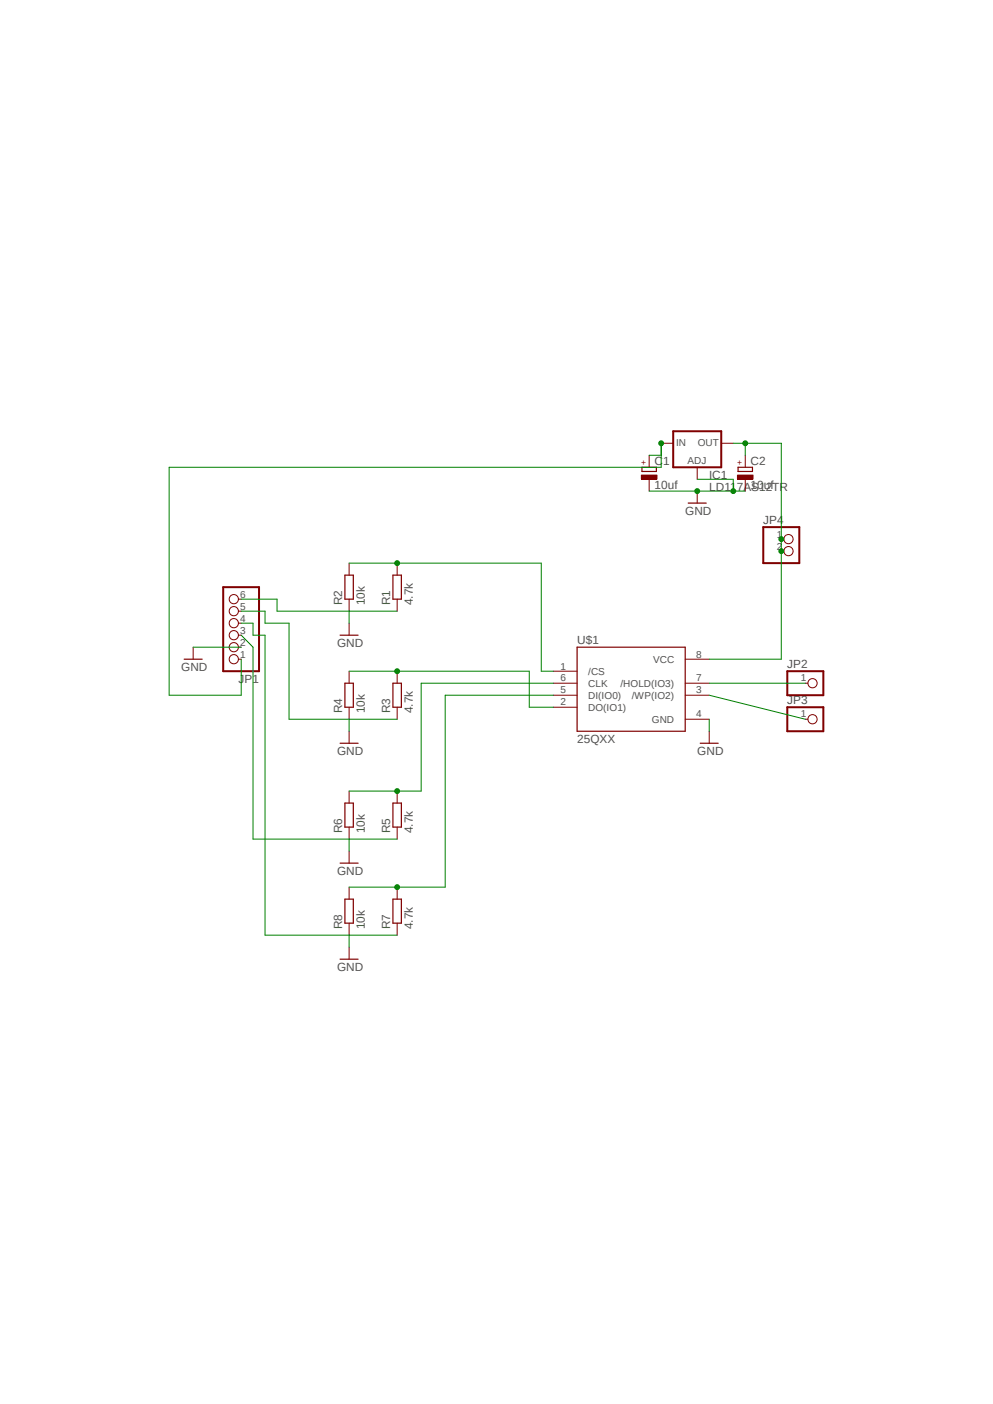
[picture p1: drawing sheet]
<svg xmlns="http://www.w3.org/2000/svg" width="210mm" height="297mm" viewBox="0 0 210 297" stroke-linecap="round" stroke-linejoin="round" font-family="sans-serif">
<path d="M35.6 91l139.6 115.1M175.2 91l-139.6 115.1" fill="none" stroke="#fff" stroke-width=".21"/>
<g fill="none" stroke="#800000" stroke-width=".25">
<path d="M135.8 98.8h3v.9h-3zM38.9 139.4h3.9M71.9 134.4h3.8M72.9 121.7h1.8v5h-1.8zM83.1 121.7h1.8v5h-1.8zM122 136.9h22.9v17.8h-22.9zM71.9 157.2h3.8M72.9 144.5h1.8v5.1h-1.8zM83.1 144.5h1.8v5.1h-1.8zM148.1 157.2h3.8M72.9 169.9h1.8v5.1h-1.8zM83.1 169.9h1.8v5.1h-1.8z"/>
<path d="M71.9 182.6h3.8M72.9 190.2h1.8v5.1h-1.8zM83.1 190.2h1.8v5.1h-1.8zM71.9 202.9h3.8"/>
</g>
<g fill="none" stroke="#800000" stroke-width=".21">
<path d="M139.8 93.8h2.6M147.4 98.8v2.6M152.5 93.8h2.6M73.8 119.1v2.6M84 119.1v2.6M40.9 136.9v2.5M50.4 139.4h.6M50.4 136.9h.6M50.4 134.4h.6M50.4 131.8h.6M50.4 129.3h.6M50.4 126.7h.6"/>
<path d="M73.8 126.7v2.6M73.8 131.8v2.6M84 126.7v2.6M144.9 139.4h5.1M73.8 142v2.5M73.8 149.6v2.5M73.8 154.7v2.5M84 142v2.5M84 149.6v2.5M117 142h5M117 149.6h5M117 147.1h5"/>
<path d="M117 144.5h5M144.9 147.1h5.1M144.9 144.5h5.1M144.9 152.1h5.1M150 154.7v2.5M73.8 167.3v2.6M73.8 175v2.5M84 167.3v2.6M84 175v2.5M73.8 180v2.6M73.8 187.7v2.5M73.8 195.3v2.5"/>
<path d="M84 187.7v2.5M84 195.3v2.5M73.8 200.4v2.5"/>
<circle cx="49.4" cy="136.9" r=".98"/>
<circle cx="49.4" cy="134.4" r=".98"/>
<circle cx="49.4" cy="126.7" r=".98"/>
<circle cx="49.4" cy="131.8" r=".98"/>
<circle cx="49.4" cy="139.4" r=".98"/>
<circle cx="49.4" cy="129.3" r=".98"/>
</g>
<path d="M142.4 91.2h10.1v7.6h-10.1zM47.2 124.2h7.6v17.8h-7.6z" fill="none" stroke="#800000" stroke-width=".42"/>
<path d="M135.6 100.5h3.3v.8h-3.3z" fill-rule="evenodd" fill="#800000"/>
<path d="M137.3 96.3v2.5M135.6 100.5h3.3v.8h-3.3zM137.3 101.4v2.5" fill="none" stroke="#800000" stroke-width=".21"/>
<path d="M156.1 98.8h3v.9h-3z" fill="none" stroke="#800000" stroke-width=".25"/>
<path d="M156 100.5h3.3v.8h-3.3z" fill-rule="evenodd" fill="#800000"/>
<g fill="none" stroke="#800000" stroke-width=".21">
<path d="M157.6 96.3v2.5M147.4 103.9v2.5M156 100.5h3.3v.8h-3.3zM157.6 101.4v2.5M165.2 114h.6M165.2 116.6h.6M170.3 144.5h.6M170.3 152.1h.6"/>
<circle cx="166.7" cy="116.6" r=".98"/>
<circle cx="166.7" cy="114" r=".98"/>
<circle cx="171.8" cy="144.5" r=".98"/>
<circle cx="171.8" cy="152.1" r=".98"/>
</g>
<path d="M145.5 106.4h3.9" fill="none" stroke="#800000" stroke-width=".25"/>
<path d="M161.4 111.5h7.6v7.6h-7.6zM166.5 142h7.6v5.1h-7.6zM166.5 149.6h7.6v5.1h-7.6z" fill="none" stroke="#800000" stroke-width=".42"/>
<path d="M73.8 119.1h40.7v22.9" fill="none" stroke="#008000" stroke-width=".21"/>
<circle cx="84" cy="119.1" r=".51" fill="#008000"/>
<g fill="none" stroke="#008000" stroke-width=".21">
<path d="M73.8 142h38.1v7.6h5.1M114.5 142h2.5"/>
<circle cx="84" cy="119.1" r=".51"/>
</g>
<circle cx="84" cy="142" r=".51" fill="#008000"/>
<g fill="none" stroke="#008000" stroke-width=".21">
<path d="M117 144.5h-27.9v22.8h-15.3"/>
<circle cx="84" cy="142" r=".51"/>
</g>
<circle cx="84" cy="167.3" r=".51" fill="#008000"/>
<g fill="none" stroke="#008000" stroke-width=".21">
<path d="M117 147.1h-22.9v40.6h-20.3"/>
<circle cx="84" cy="167.3" r=".51"/>
</g>
<circle cx="84" cy="187.7" r=".51" fill="#008000"/>
<g fill="none" stroke="#008000" stroke-width=".21">
<path d="M137.3 103.9h10.1M147.4 101.4h7.7v2.5M40.9 136.9h10.1M73.8 129.3v2.5M73.8 152.1v2.6M150 152.1v2.6M73.8 177.5v2.5M73.8 197.8v2.6"/>
<circle cx="84" cy="187.7" r=".51"/>
</g>
<circle cx="155.1" cy="103.9" r=".51" fill="#008000"/>
<g fill="none" stroke="#008000" stroke-width=".21">
<path d="M147.4 103.9h10.2"/>
<circle cx="155.1" cy="103.9" r=".51"/>
</g>
<circle cx="147.4" cy="103.9" r=".51" fill="#008000"/>
<g fill="none" stroke="#008000" stroke-width=".21">
<path d="M155.1 93.8h10.1M157.6 93.8v2.5M51 129.3h5v2.5h5.1v20.3h22.9M51 126.7h7.6v2.6h25.4M51 131.8h2.5v2.6h2.5v63.4h28M51 134.4l2.5 2.5v40.6h30.5M150 144.5h20.3M150 147.1l20.3 5"/>
<circle cx="147.4" cy="103.9" r=".51"/>
</g>
<circle cx="157.6" cy="93.8" r=".51" fill="#008000"/>
<g fill="none" stroke="#008000" stroke-width=".21">
<path d="M165.2 93.8v45.6h-15.2"/>
<circle cx="157.6" cy="93.8" r=".51"/>
</g>
<circle cx="165.2" cy="114" r=".51" fill="#008000"/>
<circle cx="165.2" cy="114" r=".51" fill="none" stroke="#008000" stroke-width=".21"/>
<circle cx="165.2" cy="116.6" r=".51" fill="#008000"/>
<g fill="none" stroke="#008000" stroke-width=".21">
<path d="M137.3 96.3h2.5M139.8 93.8v5h-104"/>
<circle cx="165.2" cy="116.6" r=".51"/>
</g>
<circle cx="139.8" cy="93.8" r=".51" fill="#008000"/>
<g fill="none" stroke="#008000" stroke-width=".21">
<path d="M35.8 98.8v48.3h15.2v-7.7"/>
<circle cx="139.8" cy="93.8" r=".51"/>
</g>
<g font-size="2.5" fill="#505050">
<text x="138.4" y="98.3">C1</text>
<text x="150" y="101.4">IC1</text>
<text x="158.7" y="98.3">C2</text>
<text x="138.4" y="103.4">10uf</text>
<text x="150" y="103.9">LD117AS12TR</text>
<text x="158.7" y="103.4">10uf</text>
<text x="144.9" y="109">GND</text>
<text x="161.4" y="110.9">JP4</text>
<text x="72.3" y="128" transform="rotate(-90 72.3 128)">R2</text>
<text x="77.1" y="128" transform="rotate(-90 77.1 128)">10k</text>
<text x="82.5" y="128" transform="rotate(-90 82.5 128)">R1</text>
<text x="87.3" y="128" transform="rotate(-90 87.3 128)">4.7k</text>
<text x="71.3" y="136.9">GND</text>
<text x="122.1" y="136.1">U$1</text>
<text x="38.3" y="142">GND</text>
<text x="166.5" y="141.4">JP2</text>
<text x="50.5" y="144.4">JP1</text>
<text x="166.5" y="149">JP3</text>
<text x="72.3" y="150.9" transform="rotate(-90 72.3 150.9)">R4</text>
<text x="77.1" y="150.9" transform="rotate(-90 77.1 150.9)">10k</text>
<text x="82.5" y="150.9" transform="rotate(-90 82.5 150.9)">R3</text>
<text x="87.3" y="150.9" transform="rotate(-90 87.3 150.9)">4.7k</text>
<text x="71.3" y="159.8">GND</text>
<text x="122.1" y="157.2">25QXX</text>
<text x="147.4" y="159.8">GND</text>
<text x="72.3" y="176.2" transform="rotate(-90 72.3 176.2)">R6</text>
<text x="77.1" y="176.2" transform="rotate(-90 77.1 176.2)">10k</text>
<text x="82.5" y="176.2" transform="rotate(-90 82.5 176.2)">R5</text>
<text x="87.3" y="176.2" transform="rotate(-90 87.3 176.2)">4.7k</text>
<text x="71.3" y="185.1">GND</text>
<text x="72.3" y="196.6" transform="rotate(-90 72.3 196.6)">R8</text>
<text x="77.1" y="196.6" transform="rotate(-90 77.1 196.6)">10k</text>
<text x="82.5" y="196.6" transform="rotate(-90 82.5 196.6)">R7</text>
<text x="87.3" y="196.6" transform="rotate(-90 87.3 196.6)">4.7k</text>
<text x="71.3" y="205.4">GND</text>
</g>
<g font-size="2.1" fill="#505050">
<text x="143" y="94.4">IN</text>
<text x="147.6" y="94.4">OUT</text>
<text x="145.4" y="98.1">ADJ</text>
<text x="164.3" y="113.7">1</text>
<text x="164.3" y="116.2">2</text>
<text x="50.8" y="131.5">4</text>
<text x="50.8" y="128.9">5</text>
<text x="50.8" y="126.4">6</text>
<text x="50.8" y="136.6">2</text>
<text x="50.8" y="134">3</text>
<text x="50.8" y="139.1">1</text>
<text x="118.5" y="141.6">1</text>
<text x="124.4" y="142.7">/CS</text>
<text x="138.1" y="140.2">VCC</text>
<text x="147.2" y="139.1">8</text>
<text x="118.5" y="149.2">2</text>
<text x="118.5" y="146.7">5</text>
<text x="118.5" y="144.1">6</text>
<text x="124.4" y="147.8">DI(IO0)</text>
<text x="124.4" y="145.3">CLK</text>
<text x="131.2" y="145.3">/HOLD(IO3)</text>
<text x="133.6" y="147.8">/WP(IO2)</text>
<text x="147.2" y="146.7">3</text>
<text x="147.2" y="144.1">7</text>
<text x="169.3" y="144.1">1</text>
<text x="124.4" y="150.4">DO(IO1)</text>
<text x="137.9" y="152.9">GND</text>
<text x="147.2" y="151.8">4</text>
<text x="169.3" y="151.8">1</text>
</g>
<g font-size="1.8" fill="#800000">
<text x="136.7" y="98.4" transform="rotate(-90 136.7 98.4)">+</text>
<text x="157" y="98.4" transform="rotate(-90 157 98.4)">+</text>
</g>
</svg>
